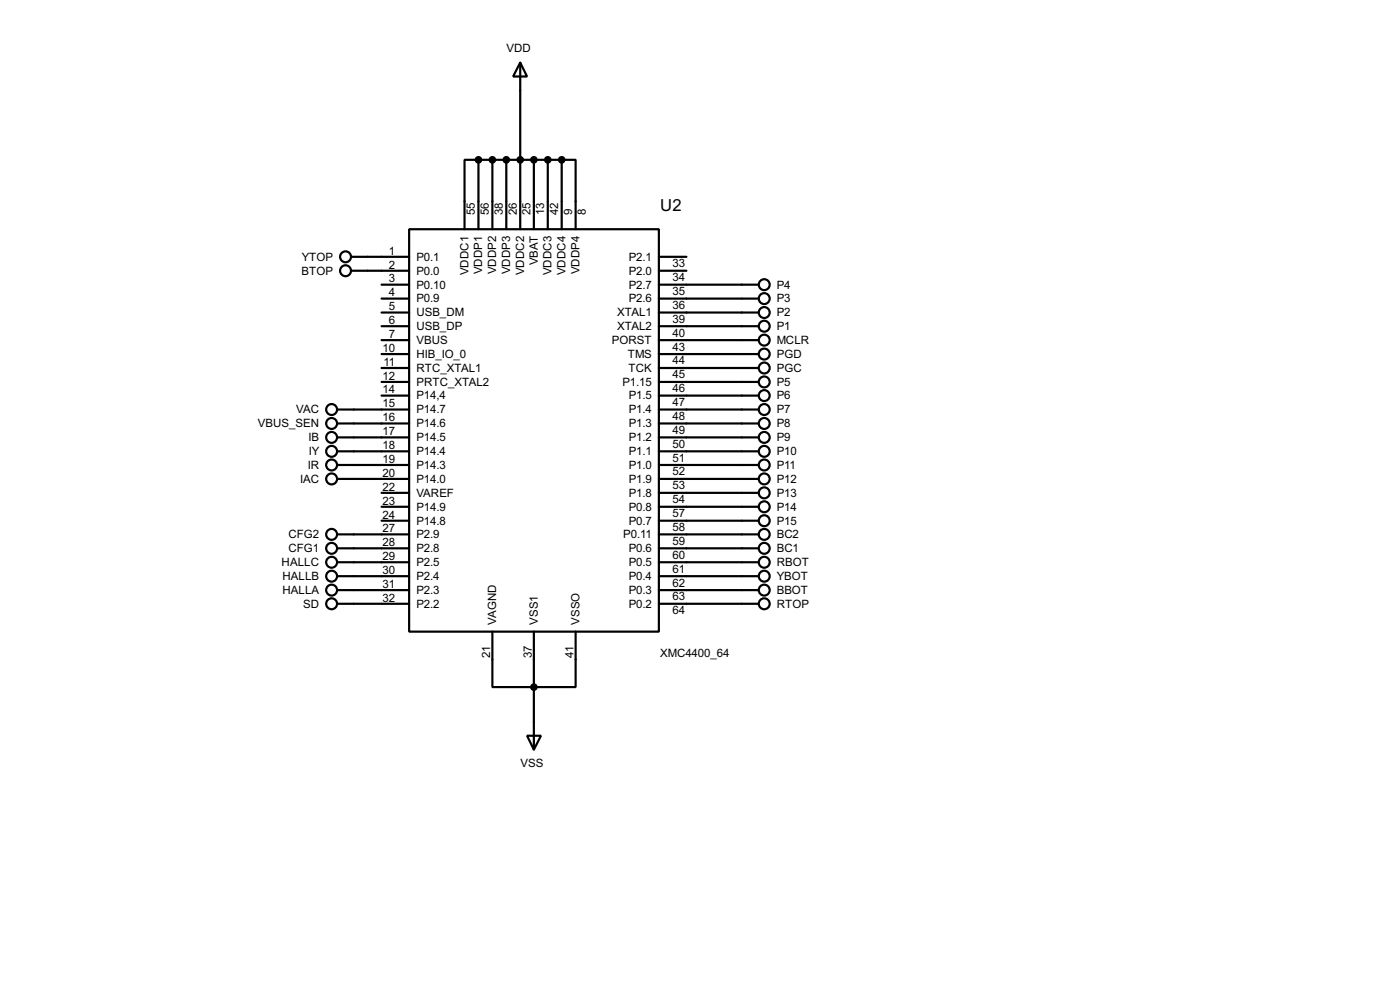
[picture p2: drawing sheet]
<svg xmlns="http://www.w3.org/2000/svg" width="256mm" height="180mm" viewBox="0 0 256 180" stroke-linecap="round" stroke-linejoin="round" font-family="sans-serif">
<g fill="none" stroke="#000" stroke-width=".4">
<path d="M95.3 11.5l1.3 2.5h-2.6zM95.3 11.5v30.5M87.7 29.3h-2.6v12.7M87.7 29.3h15.2M87.7 29.3v12.7M90.2 29.3v12.7M92.8 29.3v12.7M97.8 29.3v12.7M100.4 29.3v12.7M102.9 29.3h2.6v12.7M102.9 29.3v12.7M64.3 47h10.7"/>
<path d="M64.3 49.6h10.7M69.9 59.7h5.1M69.9 57.2h5.1M69.9 54.7h5.1M69.9 52.1h5.1M75 42h45.7v73.6h-45.7zM120.7 47h5.1M120.7 49.6h5.1M120.7 59.7h18.3M120.7 57.2h18.3M120.7 54.7h18.3M120.7 52.1h18.3"/>
<path d="M61.8 75h13.2M61.8 77.5h13.2M69.9 62.3h5.1M69.9 69.9h5.1M69.9 72.4h5.1M69.9 64.8h5.1M69.9 67.4h5.1M120.7 75h18.3M120.7 77.5h18.3M120.7 62.3h18.3M120.7 69.9h18.3M120.7 72.4h18.3"/>
<path d="M120.7 64.8h18.3M120.7 67.4h18.3M61.8 97.8h13.2M61.8 85.1h13.2M61.8 82.6h13.2M61.8 80.1h13.2M61.8 87.7h13.2M69.9 90.2h5.1M69.9 95.3h5.1M69.9 92.8h5.1M120.7 97.8h18.3M120.7 85.1h18.3"/>
<path d="M120.7 82.6h18.3M120.7 80.1h18.3M120.7 87.7h18.3M120.7 90.2h18.3M120.7 95.3h18.3M120.7 92.8h18.3M61.8 110.5h13.2M61.8 102.9h13.2M61.8 105.5h13.2M61.8 108h13.2M61.8 100.4h13.2M90.2 115.6v10.2h15.3v-10.2"/>
<path d="M97.8 115.6v21.6M120.7 110.5h18.3M120.7 102.9h18.3M120.7 105.5h18.3M120.7 108h18.3M120.7 100.4h18.3M96.6 134.7h2.5l-1.3 2.5z"/>
<circle cx="63.3" cy="49.6" r="1"/>
<circle cx="63.3" cy="47" r="1"/>
<circle cx="140" cy="54.7" r="1"/>
<circle cx="140" cy="52.1" r="1"/>
<circle cx="140" cy="59.7" r="1"/>
<circle cx="140" cy="57.2" r="1"/>
<circle cx="60.7" cy="77.5" r="1"/>
<circle cx="60.7" cy="75" r="1"/>
<circle cx="140" cy="69.9" r="1"/>
<circle cx="140" cy="62.3" r="1"/>
<circle cx="140" cy="72.4" r="1"/>
<circle cx="140" cy="67.4" r="1"/>
<circle cx="140" cy="77.5" r="1"/>
<circle cx="140" cy="64.8" r="1"/>
<circle cx="140" cy="75" r="1"/>
<circle cx="60.7" cy="97.8" r="1"/>
<circle cx="60.7" cy="80.1" r="1"/>
<circle cx="60.7" cy="87.7" r="1"/>
<circle cx="60.7" cy="82.6" r="1"/>
<circle cx="60.7" cy="85.1" r="1"/>
<circle cx="140" cy="87.7" r="1"/>
<circle cx="140" cy="95.3" r="1"/>
<circle cx="140" cy="92.8" r="1"/>
<circle cx="140" cy="90.2" r="1"/>
<circle cx="140" cy="82.6" r="1"/>
<circle cx="140" cy="80.1" r="1"/>
<circle cx="140" cy="85.1" r="1"/>
<circle cx="140" cy="97.8" r="1"/>
<circle cx="60.7" cy="102.9" r="1"/>
<circle cx="60.7" cy="105.5" r="1"/>
<circle cx="60.7" cy="110.5" r="1"/>
<circle cx="60.7" cy="108" r="1"/>
<circle cx="60.7" cy="100.4" r="1"/>
<circle cx="140" cy="105.5" r="1"/>
<circle cx="140" cy="100.4" r="1"/>
<circle cx="140" cy="108" r="1"/>
<circle cx="140" cy="110.5" r="1"/>
<circle cx="140" cy="102.9" r="1"/>
</g>
<g fill="#000" stroke="#000" stroke-width=".4">
<circle cx="87.6" cy="29.3" r=".5"/>
<circle cx="90.2" cy="29.3" r=".5"/>
<circle cx="92.7" cy="29.3" r=".5"/>
<circle cx="95.3" cy="29.3" r=".5"/>
<circle cx="97.8" cy="29.3" r=".5"/>
<circle cx="100.3" cy="29.3" r=".5"/>
<circle cx="102.9" cy="29.3" r=".5"/>
<circle cx="97.8" cy="125.8" r=".5"/>
</g>
<text font-size="3.4" x="121" y="38.6">U2</text>
<g font-size="2.4">
<text x="92.8" y="9.6">VDD</text>
<text x="87" y="39.4" transform="rotate(-90 87 39.4)">55</text>
<text x="89.6" y="39.4" transform="rotate(-90 89.6 39.4)">56</text>
<text x="92.1" y="39.4" transform="rotate(-90 92.1 39.4)">38</text>
<text x="94.7" y="39.4" transform="rotate(-90 94.7 39.4)">26</text>
<text x="97.2" y="39.4" transform="rotate(-90 97.2 39.4)">25</text>
<text x="99.7" y="39.4" transform="rotate(-90 99.7 39.4)">13</text>
<text x="102.3" y="39.4" transform="rotate(-90 102.3 39.4)">42</text>
<text x="104.8" y="39.4" transform="rotate(-90 104.8 39.4)">9</text>
<text x="107.4" y="39.4" transform="rotate(-90 107.4 39.4)">8</text>
<text x="55.3" y="47.7">YTOP</text>
<text x="71.3" y="46.6">1</text>
<text x="76.3" y="47.7">P0.1</text>
<text x="115.2" y="47.7">P2.1</text>
<text x="55.2" y="50.3">BTOP</text>
<text x="71.3" y="49.2">2</text>
<text x="71.3" y="51.7">3</text>
<text x="76.3" y="50.3">P0.0</text>
<text x="76.3" y="52.8">P0.10</text>
<text x="85.8" y="50.4" transform="rotate(-90 85.8 50.4)">VDDC1</text>
<text x="88.4" y="50.2" transform="rotate(-90 88.4 50.2)">VDDP1</text>
<text x="90.9" y="50.2" transform="rotate(-90 90.9 50.2)">VDDP2</text>
<text x="93.5" y="50.2" transform="rotate(-90 93.5 50.2)">VDDP3</text>
<text x="96" y="50.4" transform="rotate(-90 96 50.4)">VDDC2</text>
<text x="98.5" y="48.6" transform="rotate(-90 98.5 48.6)">VBAT</text>
<text x="101.1" y="50.4" transform="rotate(-90 101.1 50.4)">VDDC3</text>
<text x="103.6" y="50.4" transform="rotate(-90 103.6 50.4)">VDDC4</text>
<text x="106.2" y="50.2" transform="rotate(-90 106.2 50.2)">VDDP4</text>
<text x="115.2" y="50.3">P2.0</text>
<text x="115.2" y="52.8">P2.7</text>
<text x="123.2" y="51.5">34</text>
<text x="123.2" y="48.9">33</text>
<text x="123.2" y="54">35</text>
<text x="142.3" y="52.8">P4</text>
<text x="71.3" y="54.3">4</text>
<text x="71.3" y="56.8">5</text>
<text x="71.3" y="59.3">6</text>
<text x="76.3" y="55.4">P0.9</text>
<text x="76.3" y="57.9">USB_DM</text>
<text x="113.1" y="57.9">XTAL1</text>
<text x="115.2" y="55.4">P2.6</text>
<text x="123.2" y="59.1">39</text>
<text x="123.2" y="56.6">36</text>
<text x="142.3" y="57.9">P2</text>
<text x="142.3" y="55.4">P3</text>
<text x="70.1" y="64.4">10</text>
<text x="71.3" y="61.9">7</text>
<text x="76.3" y="60.4">USB_DP</text>
<text x="76.3" y="63">VBUS</text>
<text x="76.3" y="65.5">HIB_IO_0</text>
<text x="112.1" y="63">PORST</text>
<text x="113.1" y="60.4">XTAL2</text>
<text x="115" y="65.5">TMS</text>
<text x="123.2" y="61.6">40</text>
<text x="123.2" y="64.2">43</text>
<text x="142.3" y="63">MCLR</text>
<text x="142.3" y="60.4">P1</text>
<text x="142.3" y="65.5">PGD</text>
<text x="70.1" y="69.5">12</text>
<text x="70.1" y="72">14</text>
<text x="70.3" y="67">11</text>
<text x="76.3" y="68.1">RTC_XTAL1</text>
<text x="76.3" y="70.6">PRTC_XTAL2</text>
<text x="114" y="70.6">P1.15</text>
<text x="115.1" y="68.1">TCK</text>
<text x="123.2" y="66.7">44</text>
<text x="123.2" y="69.3">45</text>
<text x="123.2" y="71.8">46</text>
<text x="142.3" y="70.6">P5</text>
<text x="142.3" y="68.1">PGC</text>
<text x="54.3" y="75.7">VAC</text>
<text x="70.1" y="74.6">15</text>
<text x="70.1" y="77.1">16</text>
<text x="76.3" y="73.1">P14,4</text>
<text x="76.3" y="75.7">P14.7</text>
<text x="115.2" y="73.1">P1.5</text>
<text x="115.2" y="75.7">P1.4</text>
<text x="123.2" y="74.3">47</text>
<text x="123.2" y="76.9">48</text>
<text x="142.3" y="75.7">P7</text>
<text x="142.3" y="73.1">P6</text>
<text x="47.2" y="78.2">VBUS_SEN</text>
<text x="56.5" y="80.8">IB</text>
<text x="56.6" y="83.3">IY</text>
<text x="70.1" y="79.7">17</text>
<text x="70.1" y="82.2">18</text>
<text x="76.3" y="78.2">P14.6</text>
<text x="76.3" y="80.8">P14.5</text>
<text x="76.3" y="83.3">P14.4</text>
<text x="115.2" y="78.2">P1.3</text>
<text x="115.2" y="80.8">P1.2</text>
<text x="115.2" y="83.3">P1.1</text>
<text x="123.2" y="79.4">49</text>
<text x="123.2" y="82">50</text>
<text x="142.3" y="83.3">P10</text>
<text x="142.3" y="80.8">P9</text>
<text x="142.3" y="78.2">P8</text>
<text x="55" y="88.4">IAC</text>
<text x="56.4" y="85.8">IR</text>
<text x="70.1" y="84.7">19</text>
<text x="70.1" y="87.3">20</text>
<text x="70.1" y="89.8">22</text>
<text x="76.3" y="85.8">P14.3</text>
<text x="76.3" y="88.4">P14.0</text>
<text x="115.2" y="88.4">P1.9</text>
<text x="115.2" y="85.8">P1.0</text>
<text x="123.2" y="89.6">53</text>
<text x="123.2" y="87">52</text>
<text x="123.2" y="84.5">51</text>
<text x="142.3" y="88.4">P12</text>
<text x="142.3" y="85.8">P11</text>
<text x="70.1" y="92.4">23</text>
<text x="70.1" y="94.9">24</text>
<text x="76.3" y="90.9">VAREF</text>
<text x="76.3" y="93.5">P14.9</text>
<text x="115.2" y="90.9">P1.8</text>
<text x="115.2" y="93.5">P0.8</text>
<text x="123.2" y="92.1">54</text>
<text x="123.2" y="94.7">57</text>
<text x="142.3" y="90.9">P13</text>
<text x="142.3" y="93.5">P14</text>
<text x="52.8" y="98.5">CFG2</text>
<text x="52.8" y="101.1">CFG1</text>
<text x="70.1" y="100">28</text>
<text x="70.1" y="97.4">27</text>
<text x="76.3" y="96">P14.8</text>
<text x="76.3" y="101.1">P2.8</text>
<text x="76.3" y="98.5">P2.9</text>
<text x="114.2" y="98.5">P0.11</text>
<text x="115.2" y="101.1">P0.6</text>
<text x="115.2" y="96">P0.7</text>
<text x="123.2" y="99.7">59</text>
<text x="123.2" y="97.2">58</text>
<text x="142.3" y="98.5">BC2</text>
<text x="142.3" y="101.1">BC1</text>
<text x="142.3" y="96">P15</text>
<text x="51.6" y="103.6">HALLC</text>
<text x="51.7" y="106.2">HALLB</text>
<text x="70.1" y="105.1">30</text>
<text x="70.1" y="102.5">29</text>
<text x="70.1" y="107.6">31</text>
<text x="76.3" y="106.2">P2.4</text>
<text x="76.3" y="103.6">P2.5</text>
<text x="115.2" y="106.2">P0.4</text>
<text x="115.2" y="103.6">P0.5</text>
<text x="123.2" y="107.4">62</text>
<text x="123.2" y="104.8">61</text>
<text x="123.2" y="102.3">60</text>
<text x="142.3" y="103.6">RBOT</text>
<text x="142.3" y="106.2">YBOT</text>
<text x="51.7" y="108.7">HALLA</text>
<text x="55.5" y="111.2">SD</text>
<text x="70.1" y="110.1">32</text>
<text x="76.3" y="111.2">P2.2</text>
<text x="76.3" y="108.7">P2.3</text>
<text x="115.2" y="111.2">P0.2</text>
<text x="115.2" y="108.7">P0.3</text>
<text x="123.2" y="112.4">64</text>
<text x="123.2" y="109.9">63</text>
<text x="142.3" y="111.2">RTOP</text>
<text x="142.3" y="108.7">BBOT</text>
<text x="90.9" y="114.3" transform="rotate(-90 90.9 114.3)">VAGND</text>
<text x="98.5" y="114.3" transform="rotate(-90 98.5 114.3)">VSS1</text>
<text x="106.2" y="114.3" transform="rotate(-90 106.2 114.3)">VSSO</text>
<text x="89.8" y="120.4" transform="rotate(-90 89.8 120.4)">21</text>
<text x="97.4" y="120.5" transform="rotate(-90 97.4 120.5)">37</text>
<text x="105.1" y="120.5" transform="rotate(-90 105.1 120.5)">41</text>
<text x="120.9" y="120.3">XMC4400_64</text>
<text x="95.3" y="140.5">VSS</text>
</g>
</svg>
